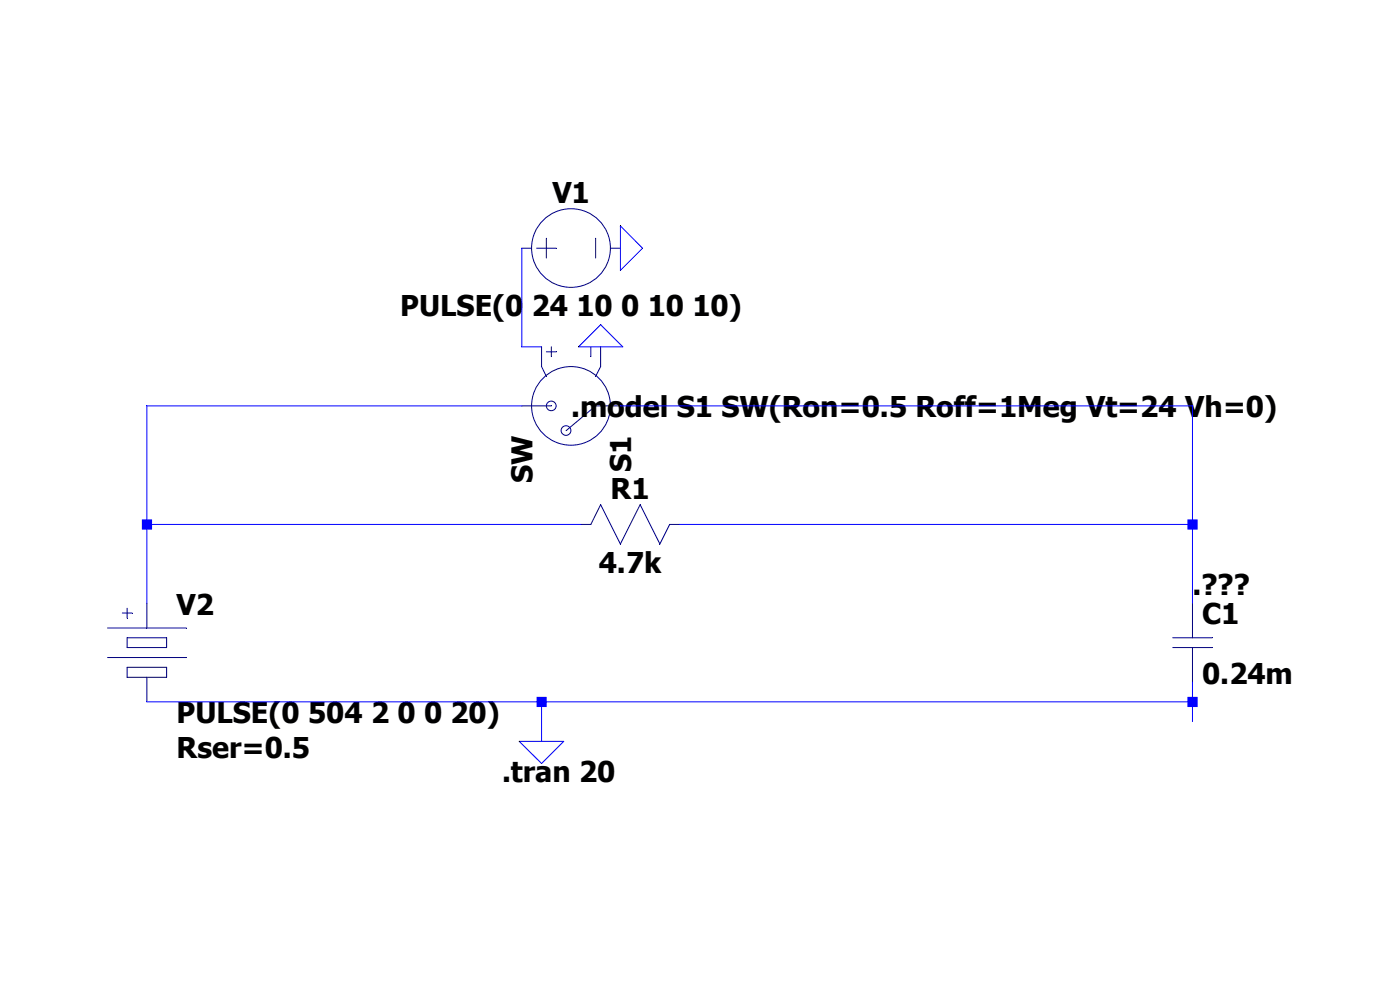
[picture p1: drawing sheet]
<svg xmlns="http://www.w3.org/2000/svg" width="297mm" height="210mm" viewBox="0 0 297 210" stroke-linecap="round" stroke-linejoin="round" font-family="sans-serif">
<path d="M253 137.4v7.3" fill="none" stroke="#00007f" stroke-width=".21"/>
<path d="M253 128v7.3" fill="none" stroke="#00007f" stroke-width=".21"/>
<path d="M248.8 135.3h8.4" fill="none" stroke="#00007f" stroke-width=".21"/>
<path d="M248.8 137.4h8.4" fill="none" stroke="#00007f" stroke-width=".21"/>
<path d="M27 135.3h8.3" fill="none" stroke="#00007f" stroke-width=".21"/>
<path d="M35.3 135.3v2.1" fill="none" stroke="#00007f" stroke-width=".21"/>
<path d="M27 137.4h8.3" fill="none" stroke="#00007f" stroke-width=".21"/>
<path d="M27 135.3v2.1" fill="none" stroke="#00007f" stroke-width=".21"/>
<path d="M27 141.6h8.3" fill="none" stroke="#00007f" stroke-width=".21"/>
<path d="M35.3 141.6v2.1" fill="none" stroke="#00007f" stroke-width=".21"/>
<path d="M27 143.7h8.3" fill="none" stroke="#00007f" stroke-width=".21"/>
<path d="M27 141.6v2.1" fill="none" stroke="#00007f" stroke-width=".21"/>
<path d="M22.8 133.2h16.7" fill="none" stroke="#00007f" stroke-width=".21"/>
<path d="M22.8 139.5h16.7" fill="none" stroke="#00007f" stroke-width=".21"/>
<path d="M31.2 143.7v5.2" fill="none" stroke="#00007f" stroke-width=".21"/>
<path d="M31.2 128v5.2" fill="none" stroke="#00007f" stroke-width=".21"/>
<path d="M26 130h2" fill="none" stroke="#00007f" stroke-width=".21"/>
<path d="M27 129v2.1" fill="none" stroke="#00007f" stroke-width=".21"/>
<path d="M123.2 111.3h2.1" fill="none" stroke="#00007f" stroke-width=".21"/>
<path d="M127.4 107.1l-2.1 4.2" fill="none" stroke="#00007f" stroke-width=".21"/>
<path d="M127.4 107.1l4.2 8.3" fill="none" stroke="#00007f" stroke-width=".21"/>
<path d="M135.8 107.1l-4.2 8.3" fill="none" stroke="#00007f" stroke-width=".21"/>
<path d="M135.8 107.1l4.2 8.3" fill="none" stroke="#00007f" stroke-width=".21"/>
<path d="M142.1 111.3h2.1" fill="none" stroke="#00007f" stroke-width=".21"/>
<path d="M142.1 111.3l-2.1 4.1" fill="none" stroke="#00007f" stroke-width=".21"/>
<path d="M127.4 73.6v4.2" fill="none" stroke="#00007f" stroke-width=".21"/>
<path d="M127.4 77.8l-1 2" fill="none" stroke="#00007f" stroke-width=".21"/>
<path d="M114.9 73.6v4.2" fill="none" stroke="#00007f" stroke-width=".21"/>
<path d="M114.9 77.8l1 2" fill="none" stroke="#00007f" stroke-width=".21"/>
<path d="M110.7 86.1h6.3" fill="none" stroke="#00007f" stroke-width=".21"/>
<path d="M126.4 86.1h5.2" fill="none" stroke="#00007f" stroke-width=".21"/>
<path d="M126.4 86.1l-6.3 5.3" fill="none" stroke="#00007f" stroke-width=".21"/>
<path d="M117 73.6v2" fill="none" stroke="#00007f" stroke-width=".21"/>
<path d="M115.9 74.6h2.1" fill="none" stroke="#00007f" stroke-width=".21"/>
<path d="M125.3 73.6v2" fill="none" stroke="#00007f" stroke-width=".21"/>
<g fill="none" stroke="#00007f" stroke-width=".21">
<path d="M115.9 50.5v4.2"/>
<circle cx="117" cy="86.1" r="1.03"/>
<circle cx="120.1" cy="91.3" r="1.03"/>
<circle cx="121.1" cy="86.1" r="8.4"/>
</g>
<path d="M126.4 50.5v4.2" fill="none" stroke="#00007f" stroke-width=".21"/>
<path d="M113.8 52.7h4.2" fill="none" stroke="#00007f" stroke-width=".21"/>
<path d="M129.5 52.7h2.1" fill="none" stroke="#00007f" stroke-width=".21"/>
<path d="M110.7 52.7h2.1" fill="none" stroke="#00007f" stroke-width=".21"/>
<circle cx="121.1" cy="52.6" r="8.4" fill="none" stroke="#00007f" stroke-width=".21"/>
<path d="M110.7 52.7v20.9M131.6 47.9l4.7 4.8-4.7 4.7zM122.7 73.6l4.7-4.7 4.7 4.7zM110.2 157.3h9.4l-4.7 4.7z" fill="none" stroke="#00f" stroke-width=".21"/>
<path d="M110.7 73.6h4.2" fill="none" stroke="#00f" stroke-width=".21"/>
<path d="M31.2 86.1h79.5" fill="none" stroke="#00f" stroke-width=".21"/>
<path d="M131.6 86.1h121.4" fill="none" stroke="#00f" stroke-width=".21"/>
<path d="M31.2 86.1v25.2" fill="none" stroke="#00f" stroke-width=".21"/>
<path d="M31.2 111.3h92" fill="none" stroke="#00f" stroke-width=".21"/>
<path d="M253 86.1v25.2" fill="none" stroke="#00f" stroke-width=".21"/>
<path d="M144.2 111.3h108.8" fill="none" stroke="#00f" stroke-width=".21"/>
<path d="M31.2 111.3v16.7" fill="none" stroke="#00f" stroke-width=".21"/>
<path d="M253 111.3v16.7" fill="none" stroke="#00f" stroke-width=".21"/>
<path d="M31.2 148.9h83.7" fill="none" stroke="#00f" stroke-width=".21"/>
<path d="M253 144.7v4.2" fill="none" stroke="#00f" stroke-width=".21"/>
<path d="M114.9 148.9h138.1" fill="none" stroke="#00f" stroke-width=".21"/>
<path d="M253 148.9v4.2" fill="none" stroke="#00f" stroke-width=".21"/>
<path d="M114.9 148.9v8.4" fill="none" stroke="#00f" stroke-width=".21"/>
<g fill="#00f">
<path d="M30.1 110.2h2.2v2.2h-2.2z" fill-rule="evenodd"/>
<path d="M113.8 147.8h2.2v2.2h-2.2zM251.9 110.2h2.2v2.2h-2.2zM251.9 147.8h2.2v2.2h-2.2z" fill-rule="evenodd"/>
</g>
<g font-size="6.1">
<text x="117.2" y="43">V1</text>
<text x="84.9" y="67.1">PULSE(0 24 10 0 10 10)</text>
<text x="121.2" y="88.5">.model S1 SW(Ron=0.5 Roff=1Meg Vt=24 Vh=0)</text>
<text x="133.9" y="100.1" transform="rotate(-90 133.9 100.1)">S1</text>
<text x="113" y="102.5" transform="rotate(-90 113 102.5)">SW</text>
<text x="129.5" y="105.8">R1</text>
<text x="127" y="121.5">4.7k</text>
<text x="37.5" y="130.4">V2</text>
<text x="253" y="126.2">.???</text>
<text x="255.1" y="132.5">C1</text>
<text x="255.1" y="145">0.24m</text>
<text x="37.5" y="153.4">PULSE(0 504 2 0 0 20)</text>
<text x="37.5" y="160.7">Rser=0.5</text>
<text x="106.5" y="165.9">.tran 20</text>
</g>
</svg>
